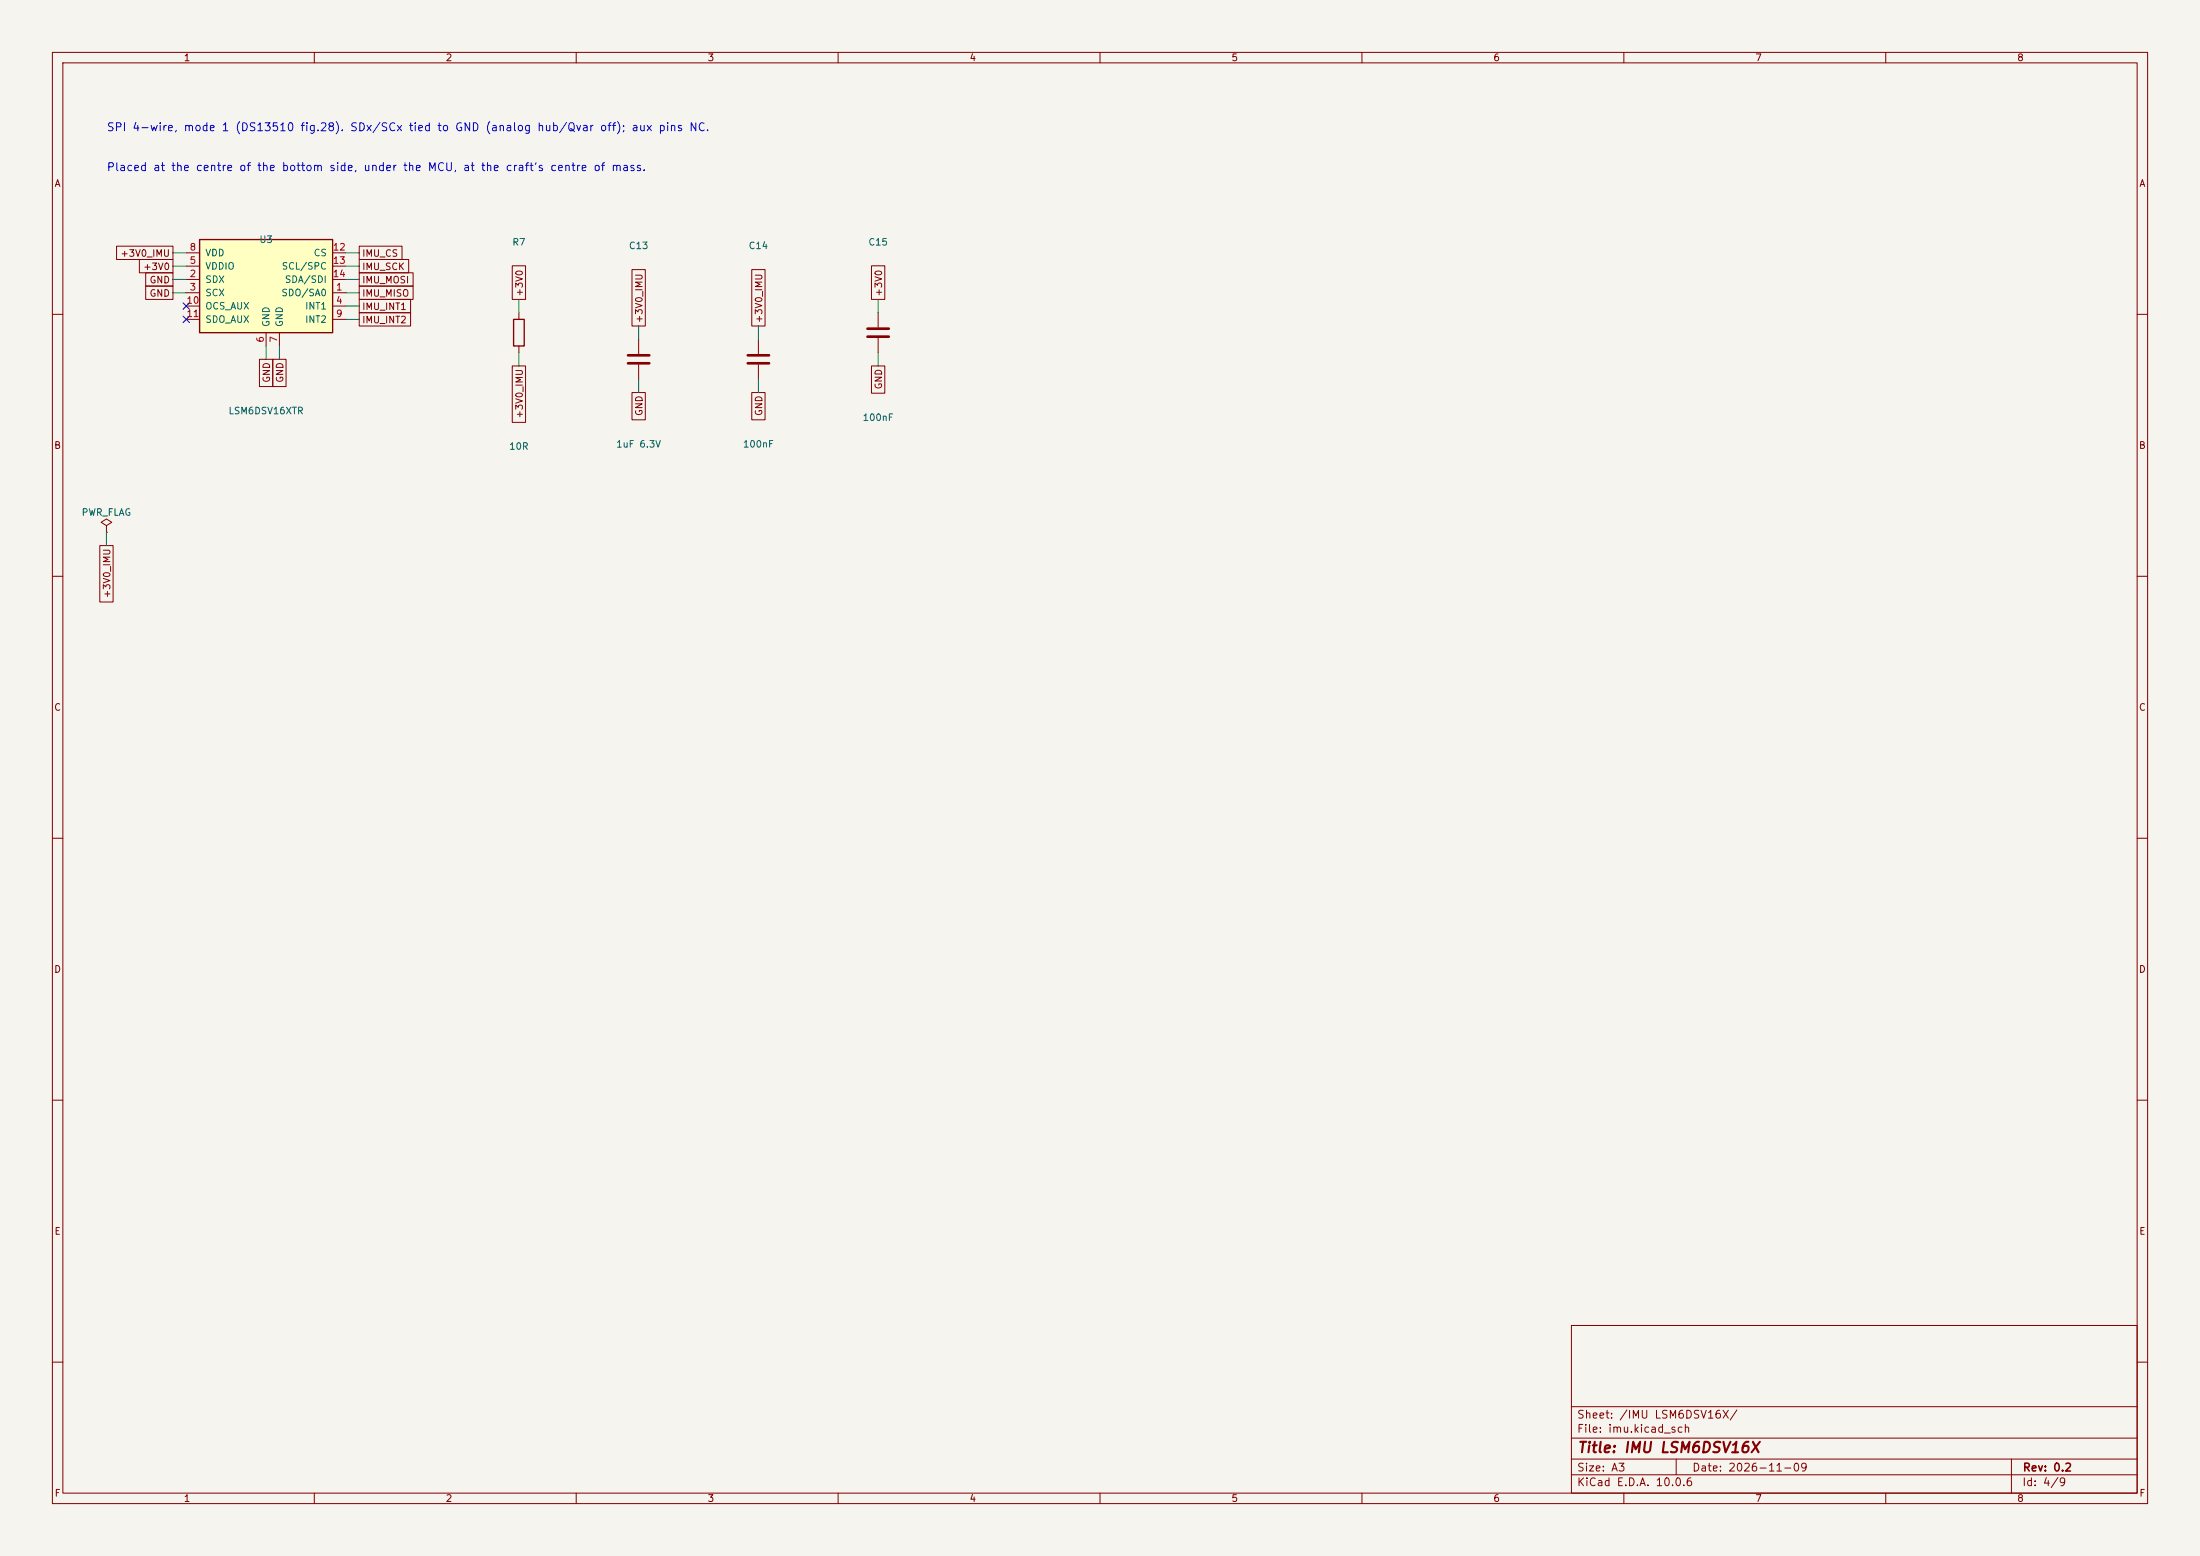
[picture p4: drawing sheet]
(kicad_sch
 (version 20250610)
 (generator "eeschema")
 (generator_version "10.0")
 (paper "A3")
 (title_block
  (title "IMU LSM6DSV16X")
  (date "2026-11-09")
  (rev "0.2")
  (company ""))
 (lib_symbols
  (symbol "nanodrone:LSM6DSV16X"
   (pin_names
    (offset 1.016)) (exclude_from_sim no) (in_bom yes) (on_board yes)
   (property "Reference" "U" (at -12.7 11.43 0) (effects (font (size 1.27 1.27)) (justify left)))
   (property "Value" "LSM6DSV16X" (at -12.7 -8.89 0) (effects (font (size 1.27 1.27)) (justify left)))
   (property "Footprint" "Package_LGA:LGA-14_3x2.5mm_P0.5mm_LayoutBorder3x4y" (at 0 0 0) (effects (font (size 1.27 1.27)) (hide yes)))
   (property "Datasheet" "https://www.st.com/resource/en/datasheet/lsm6dsv16x.pdf" (at 0 0 0) (effects (font (size 1.27 1.27)) (hide yes)))
   (property "Description" "6-axis IMU, LGA-14L 2.5x3x0.86" (at 0 0 0) (effects (font (size 1.27 1.27)) (hide yes)))
   (symbol "LSM6DSV16X_0_1"
    (rectangle (start -12.7 10.16) (end 12.7 -7.62) (stroke (width 0.254) (type default)) (fill (type background))))
   (symbol "LSM6DSV16X_1_1"
    (pin power_in line (at -15.24 7.62 0) (length 2.54) (name "VDD" (effects (font (size 1.27 1.27)))) (number "8" (effects (font (size 1.27 1.27)))))
    (pin power_in line (at -15.24 5.08 0) (length 2.54) (name "VDDIO" (effects (font (size 1.27 1.27)))) (number "5" (effects (font (size 1.27 1.27)))))
    (pin input line (at -15.24 2.54 0) (length 2.54) (name "SDX" (effects (font (size 1.27 1.27)))) (number "2" (effects (font (size 1.27 1.27)))))
    (pin input line (at -15.24 0 0) (length 2.54) (name "SCX" (effects (font (size 1.27 1.27)))) (number "3" (effects (font (size 1.27 1.27)))))
    (pin passive line (at -15.24 -2.54 0) (length 2.54) (name "OCS_AUX" (effects (font (size 1.27 1.27)))) (number "10" (effects (font (size 1.27 1.27)))))
    (pin passive line (at -15.24 -5.08 0) (length 2.54) (name "SDO_AUX" (effects (font (size 1.27 1.27)))) (number "11" (effects (font (size 1.27 1.27)))))
    (pin input line (at 15.24 7.62 180) (length 2.54) (name "CS" (effects (font (size 1.27 1.27)))) (number "12" (effects (font (size 1.27 1.27)))))
    (pin input line (at 15.24 5.08 180) (length 2.54) (name "SCL/SPC" (effects (font (size 1.27 1.27)))) (number "13" (effects (font (size 1.27 1.27)))))
    (pin bidirectional line (at 15.24 2.54 180) (length 2.54) (name "SDA/SDI" (effects (font (size 1.27 1.27)))) (number "14" (effects (font (size 1.27 1.27)))))
    (pin output line (at 15.24 0 180) (length 2.54) (name "SDO/SA0" (effects (font (size 1.27 1.27)))) (number "1" (effects (font (size 1.27 1.27)))))
    (pin output line (at 15.24 -2.54 180) (length 2.54) (name "INT1" (effects (font (size 1.27 1.27)))) (number "4" (effects (font (size 1.27 1.27)))))
    (pin output line (at 15.24 -5.08 180) (length 2.54) (name "INT2" (effects (font (size 1.27 1.27)))) (number "9" (effects (font (size 1.27 1.27)))))
    (pin power_in line (at 0 -10.16 90) (length 2.54) (name "GND" (effects (font (size 1.27 1.27)))) (number "6" (effects (font (size 1.27 1.27)))))
    (pin power_in line (at 2.54 -10.16 90) (length 2.54) (name "GND" (effects (font (size 1.27 1.27)))) (number "7" (effects (font (size 1.27 1.27))))))
   (embedded_fonts no))
  (symbol "Device:R"
   (pin_numbers (hide yes))
   (pin_names
    (offset 0)) (exclude_from_sim no) (in_bom yes) (on_board yes)
   (in_pos_files yes)
   (duplicate_pin_numbers_are_jumpers no)
   (property "Reference" "R" (at 2.032 0 90) (show_name no) (do_not_autoplace no) (effects (font (size 1.27 1.27))))
   (property "Value" "R" (at 0 0 90) (show_name no) (do_not_autoplace no) (effects (font (size 1.27 1.27))))
   (property "Footprint" "" (at -1.778 0 90) (show_name no) (do_not_autoplace no) (hide yes) (effects (font (size 1.27 1.27))))
   (property "Datasheet" "" (at 0 0 0) (show_name no) (do_not_autoplace no) (hide yes) (effects (font (size 1.27 1.27))))
   (property "Description" "Resistor" (at 0 0 0) (show_name no) (do_not_autoplace no) (hide yes) (effects (font (size 1.27 1.27))))
   (symbol "R_0_1"
    (rectangle (start -1.016 -2.54) (end 1.016 2.54) (stroke (width 0.254) (type default)) (fill (type none))))
   (symbol "R_1_1"
    (pin passive line (at 0 3.81 270) (length 1.27) (name "" (effects (font (size 1.27 1.27)))) (number "1" (effects (font (size 1.27 1.27)))))
    (pin passive line (at 0 -3.81 90) (length 1.27) (name "" (effects (font (size 1.27 1.27)))) (number "2" (effects (font (size 1.27 1.27))))))
   (embedded_fonts no))
  (symbol "Device:C"
   (pin_numbers (hide yes))
   (pin_names
    (offset 0.254)) (exclude_from_sim no) (in_bom yes) (on_board yes)
   (in_pos_files yes)
   (duplicate_pin_numbers_are_jumpers no)
   (property "Reference" "C" (at 0.635 2.54 0) (show_name no) (do_not_autoplace no) (effects (font (size 1.27 1.27)) (justify left)))
   (property "Value" "C" (at 0.635 -2.54 0) (show_name no) (do_not_autoplace no) (effects (font (size 1.27 1.27)) (justify left)))
   (property "Footprint" "" (at 0.9652 -3.81 0) (show_name no) (do_not_autoplace no) (hide yes) (effects (font (size 1.27 1.27))))
   (property "Datasheet" "" (at 0 0 0) (show_name no) (do_not_autoplace no) (hide yes) (effects (font (size 1.27 1.27))))
   (property "Description" "Unpolarized capacitor" (at 0 0 0) (show_name no) (do_not_autoplace no) (hide yes) (effects (font (size 1.27 1.27))))
   (symbol "C_0_1"
    (polyline (pts (xy -2.032 0.762) (xy 2.032 0.762)) (stroke (width 0.508) (type default)) (fill (type none)))
    (polyline (pts (xy -2.032 -0.762) (xy 2.032 -0.762)) (stroke (width 0.508) (type default)) (fill (type none))))
   (symbol "C_1_1"
    (pin passive line (at 0 3.81 270) (length 2.794) (name "" (effects (font (size 1.27 1.27)))) (number "1" (effects (font (size 1.27 1.27)))))
    (pin passive line (at 0 -3.81 90) (length 2.794) (name "" (effects (font (size 1.27 1.27)))) (number "2" (effects (font (size 1.27 1.27))))))
   (embedded_fonts no))
  (symbol "power:PWR_FLAG"
   (power global)
   (pin_numbers (hide yes))
   (pin_names
    (offset 0) (hide yes)) (exclude_from_sim no) (in_bom yes) (on_board yes)
   (in_pos_files yes)
   (duplicate_pin_numbers_are_jumpers no)
   (property "Reference" "#FLG" (at 0 1.905 0) (show_name no) (do_not_autoplace no) (hide yes) (effects (font (size 1.27 1.27))))
   (property "Value" "PWR_FLAG" (at 0 3.81 0) (show_name no) (do_not_autoplace no) (effects (font (size 1.27 1.27))))
   (property "Footprint" "" (at 0 0 0) (show_name no) (do_not_autoplace no) (hide yes) (effects (font (size 1.27 1.27))))
   (property "Datasheet" "" (at 0 0 0) (show_name no) (do_not_autoplace no) (hide yes) (effects (font (size 1.27 1.27))))
   (property "Description" "Special symbol for telling ERC where power comes from" (at 0 0 0) (show_name no) (do_not_autoplace no) (hide yes) (effects (font (size 1.27 1.27))))
   (symbol "PWR_FLAG_0_0"
    (pin power_out line (at 0 0 90) (length 0) (name "" (effects (font (size 1.27 1.27)))) (number "1" (effects (font (size 1.27 1.27))))))
   (symbol "PWR_FLAG_0_1"
    (polyline (pts (xy 0 0) (xy 0 1.27) (xy -1.016 1.905) (xy 0 2.54) (xy 1.016 1.905) (xy 0 1.27)) (stroke (width 0) (type default)) (fill (type none))))
   (embedded_fonts no)))
 (symbol
  (lib_id "nanodrone:LSM6DSV16X")
  (at 50.8 55.88 0)
  (unit 1)
  (exclude_from_sim no)
  (in_bom yes)
  (on_board yes)
  (dnp no)
  (property "Reference" "U3" (at 50.8 45.72 0) (effects (font (size 1.27 1.27))))
  (property "Value" "LSM6DSV16XTR" (at 50.8 78.42 0) (effects (font (size 1.27 1.27))))
  (property "Footprint" "Package_LGA:LGA-14_3x2.5mm_P0.5mm_LayoutBorder3x4y" (at 50.8 55.88 0) (effects (font (size 1.27 1.27)) (hide yes)))
  (property "Datasheet" "https://www.st.com/resource/en/datasheet/lsm6dsv16x.pdf" (at 50.8 55.88 0) (effects (font (size 1.27 1.27)) (hide yes)))
  (property "Description" "6-axis IMU, LGA-14L 2.5x3x0.86" (at 50.8 55.88 0) (effects (font (size 1.27 1.27)) (hide yes)))
  (property "MPN" "LSM6DSV16XTR" (at 50.8 55.88 0) (effects (font (size 1.27 1.27)) (hide yes)))
  (property "LCSC" "C5267406" (at 50.8 55.88 0) (effects (font (size 1.27 1.27)) (hide yes)))
  (pin "8")
  (pin "5")
  (pin "2")
  (pin "3")
  (pin "10")
  (pin "11")
  (pin "12")
  (pin "13")
  (pin "14")
  (pin "1")
  (pin "4")
  (pin "9")
  (pin "6")
  (pin "7"))
 (wire
  (pts (xy 35.56 48.26) (xy 33.02 48.26))
  (stroke (width 0) (type default)))
 (global_label "+3V0_IMU"
  (shape passive)
  (at 33.02 48.26 180)
  (fields_autoplaced yes)
  (effects (font (size 1.27 1.27)) (justify right))
  (property "Intersheetrefs" "${INTERSHEET_REFS}" (at 33.02 48.26 0) (effects (font (size 1.27 1.27)) (justify right) (hide yes))))
 (wire
  (pts (xy 35.56 50.8) (xy 33.02 50.8))
  (stroke (width 0) (type default)))
 (global_label "+3V0"
  (shape passive)
  (at 33.02 50.8 180)
  (fields_autoplaced yes)
  (effects (font (size 1.27 1.27)) (justify right))
  (property "Intersheetrefs" "${INTERSHEET_REFS}" (at 33.02 50.8 0) (effects (font (size 1.27 1.27)) (justify right) (hide yes))))
 (wire
  (pts (xy 35.56 53.34) (xy 33.02 53.34))
  (stroke (width 0) (type default)))
 (global_label "GND"
  (shape passive)
  (at 33.02 53.34 180)
  (fields_autoplaced yes)
  (effects (font (size 1.27 1.27)) (justify right))
  (property "Intersheetrefs" "${INTERSHEET_REFS}" (at 33.02 53.34 0) (effects (font (size 1.27 1.27)) (justify right) (hide yes))))
 (wire
  (pts (xy 35.56 55.88) (xy 33.02 55.88))
  (stroke (width 0) (type default)))
 (global_label "GND"
  (shape passive)
  (at 33.02 55.88 180)
  (fields_autoplaced yes)
  (effects (font (size 1.27 1.27)) (justify right))
  (property "Intersheetrefs" "${INTERSHEET_REFS}" (at 33.02 55.88 0) (effects (font (size 1.27 1.27)) (justify right) (hide yes))))
 (no_connect
  (at 35.56 58.42))
 (no_connect
  (at 35.56 60.96))
 (wire
  (pts (xy 66.04 48.26) (xy 68.58 48.26))
  (stroke (width 0) (type default)))
 (global_label "IMU_CS"
  (shape passive)
  (at 68.58 48.26 0)
  (fields_autoplaced yes)
  (effects (font (size 1.27 1.27)) (justify left))
  (property "Intersheetrefs" "${INTERSHEET_REFS}" (at 68.58 48.26 0) (effects (font (size 1.27 1.27)) (justify left) (hide yes))))
 (wire
  (pts (xy 66.04 50.8) (xy 68.58 50.8))
  (stroke (width 0) (type default)))
 (global_label "IMU_SCK"
  (shape passive)
  (at 68.58 50.8 0)
  (fields_autoplaced yes)
  (effects (font (size 1.27 1.27)) (justify left))
  (property "Intersheetrefs" "${INTERSHEET_REFS}" (at 68.58 50.8 0) (effects (font (size 1.27 1.27)) (justify left) (hide yes))))
 (wire
  (pts (xy 66.04 53.34) (xy 68.58 53.34))
  (stroke (width 0) (type default)))
 (global_label "IMU_MOSI"
  (shape passive)
  (at 68.58 53.34 0)
  (fields_autoplaced yes)
  (effects (font (size 1.27 1.27)) (justify left))
  (property "Intersheetrefs" "${INTERSHEET_REFS}" (at 68.58 53.34 0) (effects (font (size 1.27 1.27)) (justify left) (hide yes))))
 (wire
  (pts (xy 66.04 55.88) (xy 68.58 55.88))
  (stroke (width 0) (type default)))
 (global_label "IMU_MISO"
  (shape passive)
  (at 68.58 55.88 0)
  (fields_autoplaced yes)
  (effects (font (size 1.27 1.27)) (justify left))
  (property "Intersheetrefs" "${INTERSHEET_REFS}" (at 68.58 55.88 0) (effects (font (size 1.27 1.27)) (justify left) (hide yes))))
 (wire
  (pts (xy 66.04 58.42) (xy 68.58 58.42))
  (stroke (width 0) (type default)))
 (global_label "IMU_INT1"
  (shape passive)
  (at 68.58 58.42 0)
  (fields_autoplaced yes)
  (effects (font (size 1.27 1.27)) (justify left))
  (property "Intersheetrefs" "${INTERSHEET_REFS}" (at 68.58 58.42 0) (effects (font (size 1.27 1.27)) (justify left) (hide yes))))
 (wire
  (pts (xy 66.04 60.96) (xy 68.58 60.96))
  (stroke (width 0) (type default)))
 (global_label "IMU_INT2"
  (shape passive)
  (at 68.58 60.96 0)
  (fields_autoplaced yes)
  (effects (font (size 1.27 1.27)) (justify left))
  (property "Intersheetrefs" "${INTERSHEET_REFS}" (at 68.58 60.96 0) (effects (font (size 1.27 1.27)) (justify left) (hide yes))))
 (wire
  (pts (xy 50.8 66.04) (xy 50.8 68.58))
  (stroke (width 0) (type default)))
 (global_label "GND"
  (shape passive)
  (at 50.8 68.58 270)
  (fields_autoplaced yes)
  (effects (font (size 1.27 1.27)) (justify right))
  (property "Intersheetrefs" "${INTERSHEET_REFS}" (at 50.8 68.58 0) (effects (font (size 1.27 1.27)) (justify right) (hide yes))))
 (wire
  (pts (xy 53.34 66.04) (xy 53.34 68.58))
  (stroke (width 0) (type default)))
 (global_label "GND"
  (shape passive)
  (at 53.34 68.58 270)
  (fields_autoplaced yes)
  (effects (font (size 1.27 1.27)) (justify right))
  (property "Intersheetrefs" "${INTERSHEET_REFS}" (at 53.34 68.58 0) (effects (font (size 1.27 1.27)) (justify right) (hide yes))))
 (symbol
  (lib_id "Device:R")
  (at 99.06 63.5 0)
  (unit 1)
  (exclude_from_sim no)
  (in_bom yes)
  (on_board yes)
  (dnp no)
  (property "Reference" "R7" (at 99.06 46.21 0) (effects (font (size 1.27 1.27))))
  (property "Value" "10R" (at 99.06 85.19 0) (effects (font (size 1.27 1.27))))
  (property "Footprint" "Resistor_SMD:R_0201_0603Metric" (at 99.06 63.5 0) (effects (font (size 1.27 1.27)) (hide yes)))
  (property "Datasheet" "" (at 99.06 63.5 0) (effects (font (size 1.27 1.27)) (hide yes)))
  (property "Description" "Resistor" (at 99.06 63.5 0) (effects (font (size 1.27 1.27)) (hide yes)))
  (pin "1")
  (pin "2"))
 (wire
  (pts (xy 99.06 59.69) (xy 99.06 57.15))
  (stroke (width 0) (type default)))
 (global_label "+3V0"
  (shape passive)
  (at 99.06 57.15 90)
  (fields_autoplaced yes)
  (effects (font (size 1.27 1.27)) (justify left))
  (property "Intersheetrefs" "${INTERSHEET_REFS}" (at 99.06 57.15 0) (effects (font (size 1.27 1.27)) (justify left) (hide yes))))
 (wire
  (pts (xy 99.06 67.31) (xy 99.06 69.85))
  (stroke (width 0) (type default)))
 (global_label "+3V0_IMU"
  (shape passive)
  (at 99.06 69.85 270)
  (fields_autoplaced yes)
  (effects (font (size 1.27 1.27)) (justify right))
  (property "Intersheetrefs" "${INTERSHEET_REFS}" (at 99.06 69.85 0) (effects (font (size 1.27 1.27)) (justify right) (hide yes))))
 (symbol
  (lib_id "Device:C")
  (at 121.92 68.58 0)
  (unit 1)
  (exclude_from_sim no)
  (in_bom yes)
  (on_board yes)
  (dnp no)
  (property "Reference" "C13" (at 121.92 46.89 0) (effects (font (size 1.27 1.27))))
  (property "Value" "1uF 6.3V" (at 121.92 84.77 0) (effects (font (size 1.27 1.27))))
  (property "Footprint" "Capacitor_SMD:C_0201_0603Metric" (at 121.92 68.58 0) (effects (font (size 1.27 1.27)) (hide yes)))
  (property "Datasheet" "" (at 121.92 68.58 0) (effects (font (size 1.27 1.27)) (hide yes)))
  (property "Description" "Unpolarized capacitor" (at 121.92 68.58 0) (effects (font (size 1.27 1.27)) (hide yes)))
  (pin "1")
  (pin "2"))
 (wire
  (pts (xy 121.92 64.77) (xy 121.92 62.23))
  (stroke (width 0) (type default)))
 (global_label "+3V0_IMU"
  (shape passive)
  (at 121.92 62.23 90)
  (fields_autoplaced yes)
  (effects (font (size 1.27 1.27)) (justify left))
  (property "Intersheetrefs" "${INTERSHEET_REFS}" (at 121.92 62.23 0) (effects (font (size 1.27 1.27)) (justify left) (hide yes))))
 (wire
  (pts (xy 121.92 72.39) (xy 121.92 74.93))
  (stroke (width 0) (type default)))
 (global_label "GND"
  (shape passive)
  (at 121.92 74.93 270)
  (fields_autoplaced yes)
  (effects (font (size 1.27 1.27)) (justify right))
  (property "Intersheetrefs" "${INTERSHEET_REFS}" (at 121.92 74.93 0) (effects (font (size 1.27 1.27)) (justify right) (hide yes))))
 (symbol
  (lib_id "Device:C")
  (at 144.78 68.58 0)
  (unit 1)
  (exclude_from_sim no)
  (in_bom yes)
  (on_board yes)
  (dnp no)
  (property "Reference" "C14" (at 144.78 46.89 0) (effects (font (size 1.27 1.27))))
  (property "Value" "100nF" (at 144.78 84.77 0) (effects (font (size 1.27 1.27))))
  (property "Footprint" "Capacitor_SMD:C_0201_0603Metric" (at 144.78 68.58 0) (effects (font (size 1.27 1.27)) (hide yes)))
  (property "Datasheet" "" (at 144.78 68.58 0) (effects (font (size 1.27 1.27)) (hide yes)))
  (property "Description" "Unpolarized capacitor" (at 144.78 68.58 0) (effects (font (size 1.27 1.27)) (hide yes)))
  (pin "1")
  (pin "2"))
 (wire
  (pts (xy 144.78 64.77) (xy 144.78 62.23))
  (stroke (width 0) (type default)))
 (global_label "+3V0_IMU"
  (shape passive)
  (at 144.78 62.23 90)
  (fields_autoplaced yes)
  (effects (font (size 1.27 1.27)) (justify left))
  (property "Intersheetrefs" "${INTERSHEET_REFS}" (at 144.78 62.23 0) (effects (font (size 1.27 1.27)) (justify left) (hide yes))))
 (wire
  (pts (xy 144.78 72.39) (xy 144.78 74.93))
  (stroke (width 0) (type default)))
 (global_label "GND"
  (shape passive)
  (at 144.78 74.93 270)
  (fields_autoplaced yes)
  (effects (font (size 1.27 1.27)) (justify right))
  (property "Intersheetrefs" "${INTERSHEET_REFS}" (at 144.78 74.93 0) (effects (font (size 1.27 1.27)) (justify right) (hide yes))))
 (symbol
  (lib_id "Device:C")
  (at 167.64 63.5 0)
  (unit 1)
  (exclude_from_sim no)
  (in_bom yes)
  (on_board yes)
  (dnp no)
  (property "Reference" "C15" (at 167.64 46.21 0) (effects (font (size 1.27 1.27))))
  (property "Value" "100nF" (at 167.64 79.69 0) (effects (font (size 1.27 1.27))))
  (property "Footprint" "Capacitor_SMD:C_0201_0603Metric" (at 167.64 63.5 0) (effects (font (size 1.27 1.27)) (hide yes)))
  (property "Datasheet" "" (at 167.64 63.5 0) (effects (font (size 1.27 1.27)) (hide yes)))
  (property "Description" "Unpolarized capacitor" (at 167.64 63.5 0) (effects (font (size 1.27 1.27)) (hide yes)))
  (pin "1")
  (pin "2"))
 (wire
  (pts (xy 167.64 59.69) (xy 167.64 57.15))
  (stroke (width 0) (type default)))
 (global_label "+3V0"
  (shape passive)
  (at 167.64 57.15 90)
  (fields_autoplaced yes)
  (effects (font (size 1.27 1.27)) (justify left))
  (property "Intersheetrefs" "${INTERSHEET_REFS}" (at 167.64 57.15 0) (effects (font (size 1.27 1.27)) (justify left) (hide yes))))
 (wire
  (pts (xy 167.64 67.31) (xy 167.64 69.85))
  (stroke (width 0) (type default)))
 (global_label "GND"
  (shape passive)
  (at 167.64 69.85 270)
  (fields_autoplaced yes)
  (effects (font (size 1.27 1.27)) (justify right))
  (property "Intersheetrefs" "${INTERSHEET_REFS}" (at 167.64 69.85 0) (effects (font (size 1.27 1.27)) (justify right) (hide yes))))
 (symbol
  (lib_id "power:PWR_FLAG")
  (at 20.32 101.6 0)
  (unit 1)
  (exclude_from_sim no)
  (in_bom no)
  (on_board no)
  (dnp no)
  (property "Reference" "#FLG04" (at 20.32 99.7 0) (effects (font (size 1.27 1.27)) (hide yes)))
  (property "Value" "PWR_FLAG" (at 20.32 97.79 0) (effects (font (size 1.27 1.27))))
  (property "Footprint" "" (at 20.32 101.6 0) (effects (font (size 1.27 1.27)) (hide yes)))
  (property "Datasheet" "" (at 20.32 101.6 0) (effects (font (size 1.27 1.27)) (hide yes)))
  (property "Description" "" (at 20.32 101.6 0) (effects (font (size 1.27 1.27)) (hide yes)))
  (pin "1"))
 (wire
  (pts (xy 20.32 101.6) (xy 20.32 104.14))
  (stroke (width 0) (type default)))
 (global_label "+3V0_IMU"
  (shape passive)
  (at 20.32 104.14 270)
  (fields_autoplaced yes)
  (effects (font (size 1.27 1.27)) (justify right))
  (property "Intersheetrefs" "${INTERSHEET_REFS}" (at 20.32 104.14 0) (effects (font (size 1.27 1.27)) (justify right) (hide yes))))
 (text "SPI 4-wire, mode 1 (DS13510 fig.28). SDx/SCx tied to GND (analog hub/Qvar off); aux pins NC."
  (exclude_from_sim no)
  (at 20.32 25.4 0)
  (effects (font (size 1.524 1.524)) (justify left bottom)))
 (text "Placed at the centre of the bottom side, under the MCU, at the craft's centre of mass."
  (exclude_from_sim no)
  (at 20.32 33.02 0)
  (effects (font (size 1.524 1.524)) (justify left bottom)))
 (embedded_fonts no))
